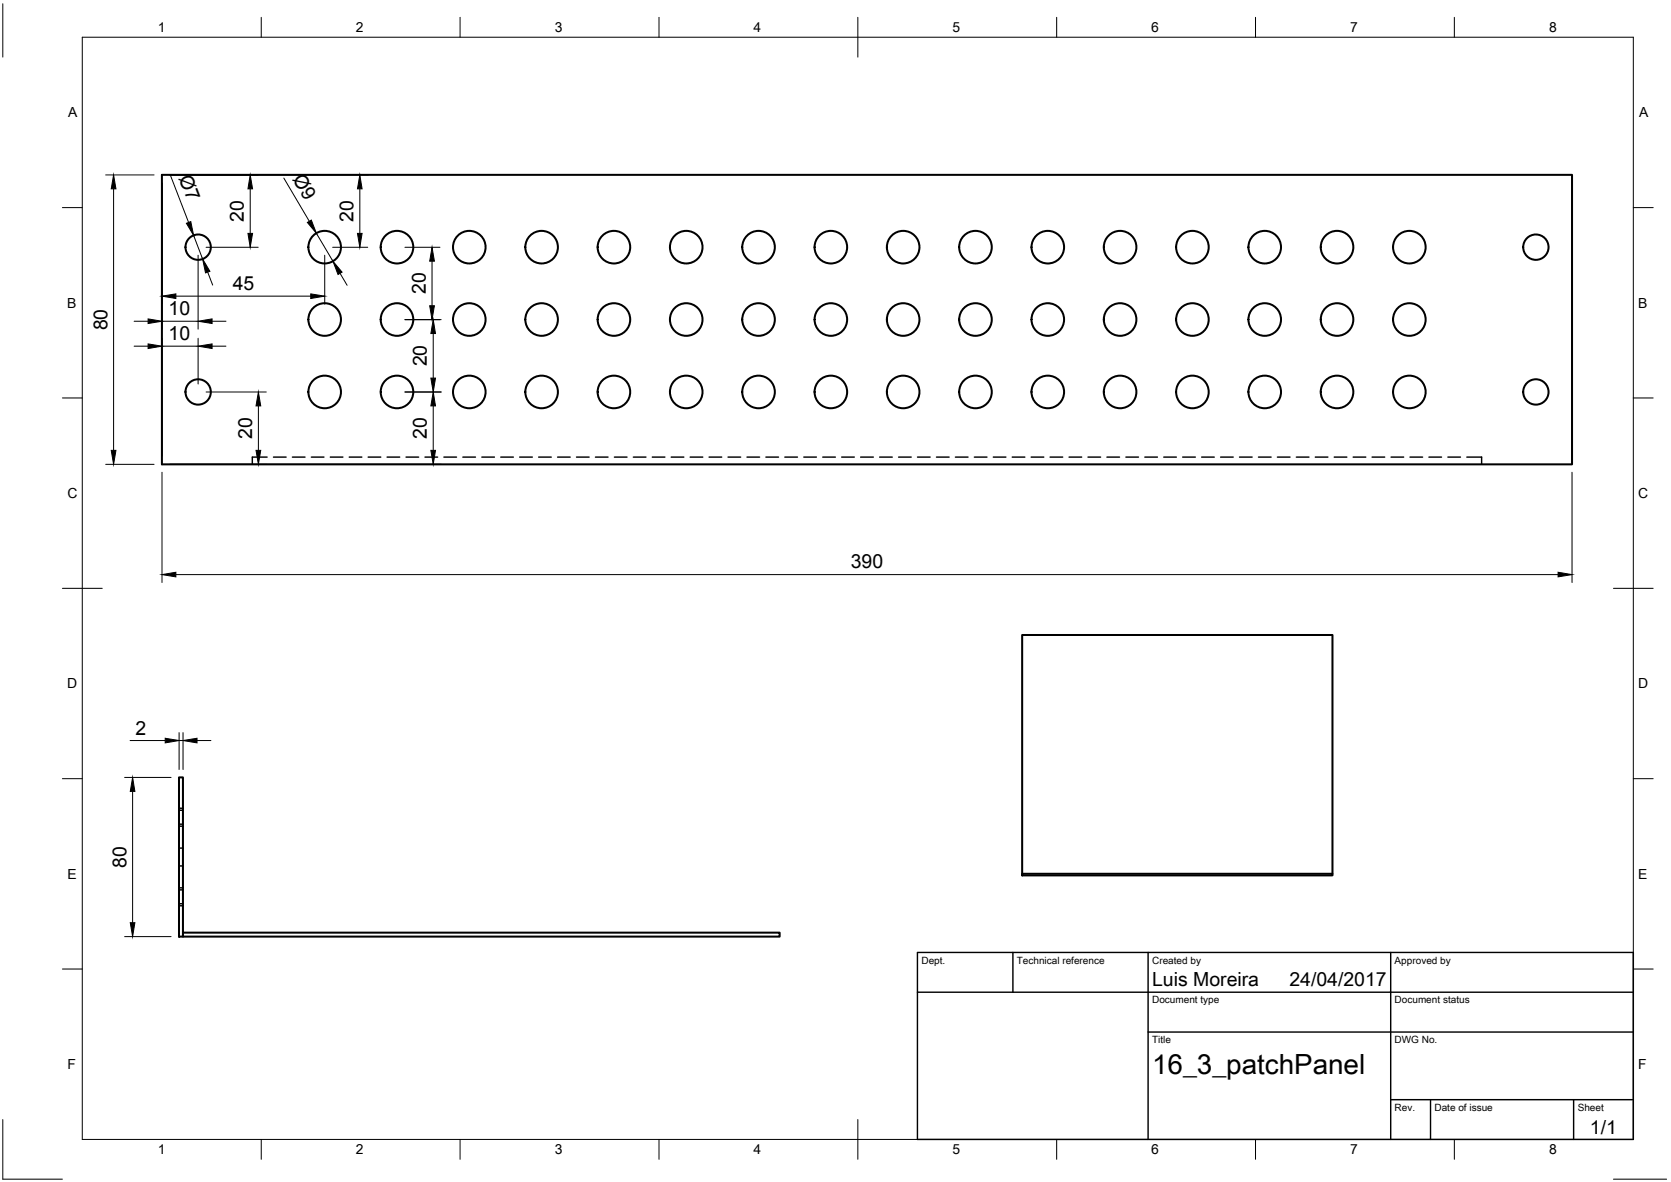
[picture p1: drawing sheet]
<svg xmlns="http://www.w3.org/2000/svg" width="420mm" height="297mm" viewBox="0 0 420 297" stroke-linecap="round" stroke-linejoin="round" font-family="sans-serif">
<!-- layer: Visible -->
<g fill="none" stroke="#000" stroke-width=".51">
<path d="M40.7 43.9h354.6v72.8h-354.6zM257 159.6h78v60.4h-78zM45 195.4h1v40h-1zM257 219.6h78M46 234.4h150v1h-150"/>
<circle cx="49.8" cy="62.1" r="3.2"/>
<circle cx="81.6" cy="62.1" r="4.1"/>
<circle cx="99.8" cy="62.1" r="4.1"/>
<circle cx="118" cy="62.1" r="4.1"/>
<circle cx="136.2" cy="62.1" r="4.1"/>
<circle cx="154.4" cy="62.1" r="4.1"/>
<circle cx="172.5" cy="62.1" r="4.1"/>
<circle cx="190.7" cy="62.1" r="4.1"/>
<circle cx="208.9" cy="62.1" r="4.1"/>
<circle cx="227.1" cy="62.1" r="4.1"/>
<circle cx="245.3" cy="62.1" r="4.1"/>
<circle cx="263.5" cy="62.1" r="4.1"/>
<circle cx="281.6" cy="62.1" r="4.1"/>
<circle cx="299.8" cy="62.1" r="4.1"/>
<circle cx="318" cy="62.1" r="4.1"/>
<circle cx="336.2" cy="62.1" r="4.1"/>
<circle cx="354.4" cy="62.1" r="4.1"/>
<circle cx="386.2" cy="62.1" r="3.2"/>
<circle cx="49.8" cy="98.5" r="3.2"/>
<circle cx="81.6" cy="80.3" r="4.1"/>
<circle cx="81.6" cy="98.5" r="4.1"/>
<circle cx="99.8" cy="80.3" r="4.1"/>
<circle cx="99.8" cy="98.5" r="4.1"/>
<circle cx="118" cy="98.5" r="4.1"/>
<circle cx="118" cy="80.3" r="4.1"/>
<circle cx="136.2" cy="98.5" r="4.1"/>
<circle cx="136.2" cy="80.3" r="4.1"/>
<circle cx="154.4" cy="98.5" r="4.1"/>
<circle cx="154.4" cy="80.3" r="4.1"/>
<circle cx="172.5" cy="80.3" r="4.1"/>
<circle cx="172.5" cy="98.5" r="4.1"/>
<circle cx="190.7" cy="98.5" r="4.1"/>
<circle cx="190.7" cy="80.3" r="4.1"/>
<circle cx="208.9" cy="80.3" r="4.1"/>
<circle cx="208.9" cy="98.5" r="4.1"/>
<circle cx="227.1" cy="80.3" r="4.1"/>
<circle cx="227.1" cy="98.5" r="4.1"/>
<circle cx="245.3" cy="98.5" r="4.1"/>
<circle cx="245.3" cy="80.3" r="4.1"/>
<circle cx="263.5" cy="80.3" r="4.1"/>
<circle cx="263.5" cy="98.5" r="4.1"/>
<circle cx="281.6" cy="80.3" r="4.1"/>
<circle cx="281.6" cy="98.5" r="4.1"/>
<circle cx="299.8" cy="98.5" r="4.1"/>
<circle cx="299.8" cy="80.3" r="4.1"/>
<circle cx="318" cy="80.3" r="4.1"/>
<circle cx="318" cy="98.5" r="4.1"/>
<circle cx="336.2" cy="80.3" r="4.1"/>
<circle cx="336.2" cy="98.5" r="4.1"/>
<circle cx="354.4" cy="80.3" r="4.1"/>
<circle cx="354.4" cy="98.5" r="4.1"/>
<circle cx="386.2" cy="98.5" r="3.2"/>
</g>
<!-- layer: Hidden -->
<g fill="none" stroke="#000" stroke-width=".36">
<path d="M67.2 114.9h-3.8v1.8M68.8 114.9h3.1M73.5 114.9h3.2M78.3 114.9h3.2M83 114.9h3.2M87.8 114.9h3.2M92.6 114.9h3.1M97.3 114.9h3.2M102.1 114.9h3.2M106.9 114.9h3.1M111.6 114.9h3.2M116.4 114.9h3.2"/>
<path d="M121.1 114.9h3.2M125.9 114.9h3.2M130.7 114.9h3.1M135.4 114.9h3.2M140.2 114.9h3.2M145 114.9h3.1M149.7 114.9h3.2M154.5 114.9h3.2M159.2 114.9h3.2M164 114.9h3.2M168.8 114.9h3.1M173.5 114.9h3.2"/>
<path d="M178.3 114.9h3.2M183.1 114.9h3.1M187.8 114.9h3.2M192.6 114.9h3.2M197.3 114.9h3.2M202.1 114.9h3.2M206.9 114.9h3.1M211.6 114.9h3.2M216.4 114.9h3.2M221.2 114.9h3.2M225.9 114.9h3.2M230.7 114.9h3.2"/>
<path d="M235.5 114.9h3.1M240.2 114.9h3.2M245 114.9h3.2M249.8 114.9h3.1M254.5 114.9h3.2M259.3 114.9h3.2M264 114.9h3.2M268.8 114.9h3.2M273.6 114.9h3.1M278.3 114.9h3.2M283.1 114.9h3.2M287.9 114.9h3.1"/>
<path d="M292.6 114.9h3.2M297.4 114.9h3.2M302.1 114.9h3.2M306.9 114.9h3.2M311.7 114.9h3.1M316.4 114.9h3.2M321.2 114.9h3.2M326 114.9h3.1M330.7 114.9h3.2M335.5 114.9h3.2M340.2 114.9h3.2M345 114.9h3.2"/>
<path d="M349.8 114.9h3.1M354.5 114.9h3.2M359.3 114.9h3.2M364.1 114.9h3.1M368.8 114.9h3.7v1.8M45 203.1h1M45 217.6h1M45 213.1h1M45 207.1h1M45 203.6h1M45 207.6h1M45 227.6h1"/>
<path d="M45 223.1h1M45 227.1h1M45 223.6h1"/>
</g>
<!-- layer: Border -->
<g fill="none" stroke="#000" stroke-width=".25">
<path d="M.7 1v13.4M20.7 9.4h390v276.9h-390zM65.7 4.4v5M115.7 4.4v5M165.7 4.4v5M215.7 4.4v10M265.7 4.4v5M315.7 4.4v5M365.7 4.4v5M15.7 52.2h5M410.7 52.2h5M15.7 100h5"/>
<path d="M410.7 100h5M15.7 147.8h10M405.7 147.8h10M15.7 195.7h5M410.7 195.7h5M15.7 243.5h5M410.7 243.5h5M.7 281.3v15h15M65.7 286.3v5M115.7 286.3v5M165.7 286.3v5M215.7 281.3v10"/>
<path d="M265.7 286.3v5M315.7 286.3v5M365.7 286.3v5M405.7 296.3h13.4"/>
</g>
<!-- layer: TitleBlock -->
<path d="M230.7 239.4h180v46.9h-180zM254.7 239.4v9.9M288.7 239.4v46.9M349.7 239.4v46.9M230.7 249.3h180M288.7 259.4h122M349.7 276.4h61M359.7 276.4v9.9M395.7 276.4v9.9" fill="none" stroke="#000" stroke-width=".36"/>
<!-- layer: Dimensions -->
<g fill="none" stroke="#000" stroke-width=".25">
<path d="M26.6 44h12.1M28.6 47.5v65.7M40.7 46v36.7M42.7 44h49.8M42.9 44.2l4.5 11.7M48.7 59.2l2.3 5.9M62.9 47.5v11.2M71.4 44.7l6.4 10.9M79.6 58.6l4.1 7.1M90.5 47.5v11.2M44.2 74.4h33.9M49.8 64.1v18.6"/>
<path d="M51.8 62.1h13.1M52.2 68.4l1.3 3.2M81.6 64.1v12.3M83.6 62.1h8.9M85.5 68.7l1.8 3M101.8 62.1h8.8M108.6 65.6v11.2M33.7 80.7h3.5M33.7 87h3.5M40.7 85v29.7M40.7 80.7h9.1M40.7 87h9.1"/>
<path d="M49.8 85v11.5M51.8 98.5h15.2M53.3 80.7h3.5M53.3 87h3.5M101.8 98.5h9.1M101.8 80.3h9.1M108.9 83.8v11.2M26.6 116.7h12.1M40.7 118.7v27.7M42.7 116.7h68.2M65 102v11.2M108.9 102v11.2"/>
<path d="M395.3 118.7v27.7M44.2 144.4h347.6M31.3 195.4h11.7M32.7 186.1h8.8M33.3 198.9v33M45 184.1v9.3M45 186.1h1M46 184.1v9.3M49.5 186.1h3.5M31.3 235.4h11.7"/>
</g>
<g fill="#000" stroke="#000" stroke-width=".25">
<path d="M28.6 44l.6 3.5h-1.2zM46.9 56.1l1.1-.4 .7 3.5zM62.3 58.7h1.2l-.6 3.4zM62.9 44l.6 3.5h-1.2zM77.3 55.9l1-.6 1.3 3.3zM89.9 58.7h1.1l-.5 3.4zM90.5 44l.5 3.5h-1.1zM40.7 74.4l3.5-.5v1.1zM51 65.1l1.8 3.1-1.1 .4zM78.1 73.9l3.5 .5-3.5 .6zM83.7 65.7l2.3 2.7-1 .6zM108.6 62.1l.6 3.5h-1.2z"/>
<path d="M108 76.8h1.2l-.6 3.5zM37.2 80.1l3.5 .6-3.5 .6zM37.2 86.4l3.5 .6-3.5 .6zM49.8 80.7l3.5-.6v1.2zM49.8 87l3.5-.6v1.2zM108.9 80.3l.6 3.5h-1.2zM108.3 95h1.2l-.6 3.5zM28 113.2h1.2l-.6 3.5zM65 98.5l.6 3.5h-1.2zM64.4 113.2h1.2l-.6 3.5zM108.9 98.5l.6 3.5h-1.2zM108.3 113.2h1.2l-.6 3.5z"/>
<path d="M40.7 144.4l3.5-.6v1.2zM391.8 143.8l3.5 .6-3.5 .6zM33.3 195.4l.6 3.5h-1.1zM41.5 185.5l3.5 .6-3.5 .6zM46 186.1l3.5-.6v1.2zM32.8 231.9h1.1l-.6 3.5z"/>
</g>
<text font-size="7" x="289.7" y="269.9">16_3_patchPanel</text>
<g font-size="4.9">
<text x="44.9" y="44.8" transform="rotate(69 44.9 44.8)">Ø7</text>
<text x="73.4" y="45" transform="rotate(59 73.4 45)">Ø9</text>
<text x="61.3" y="55.7" transform="rotate(-90 61.3 55.7)">20</text>
<text x="88.9" y="55.7" transform="rotate(-90 88.9 55.7)">20</text>
<text x="58.5" y="72.9">45</text>
<text x="107.1" y="73.9" transform="rotate(-90 107.1 73.9)">20</text>
<text x="27" y="83" transform="rotate(-90 27 83)">80</text>
<text x="42.4" y="79.2">10</text>
<text x="42.4" y="85.4">10</text>
<text x="107.4" y="92.1" transform="rotate(-90 107.4 92.1)">20</text>
<text x="63.4" y="110.3" transform="rotate(-90 63.4 110.3)">20</text>
<text x="107.4" y="110.3" transform="rotate(-90 107.4 110.3)">20</text>
<text x="213.9" y="142.8">390</text>
<text x="34.1" y="184.6">2</text>
<text x="31.8" y="218.1" transform="rotate(-90 31.8 218.1)">80</text>
<text x="289.7" y="247.8">Luis Moreira</text>
<text x="324.2" y="247.8">24/04/2017</text>
<text x="399.8" y="284.9">1/1</text>
</g>
<g font-size="3.5">
<text x="39.7" y="8.1">1</text>
<text x="89.5" y="8.1">2</text>
<text x="139.5" y="8.1">3</text>
<text x="189.4" y="8.1">4</text>
<text x="239.5" y="8.1">5</text>
<text x="289.4" y="8.1">6</text>
<text x="339.5" y="8.1">7</text>
<text x="389.5" y="8.1">8</text>
<text x="17.1" y="29.5">A</text>
<text x="412.1" y="29.5">A</text>
<text x="16.9" y="77.3">B</text>
<text x="411.9" y="77.3">B</text>
<text x="16.9" y="125.2">C</text>
<text x="411.9" y="125.2">C</text>
<text x="16.9" y="173">D</text>
<text x="411.9" y="173">D</text>
<text x="16.9" y="220.9">E</text>
<text x="411.9" y="220.9">E</text>
<text x="16.9" y="268.7">F</text>
<text x="411.9" y="268.7">F</text>
<text x="39.7" y="290.1">1</text>
<text x="89.5" y="290.1">2</text>
<text x="139.5" y="290.1">3</text>
<text x="189.4" y="290.1">4</text>
<text x="239.5" y="290.1">5</text>
<text x="289.4" y="290.1">6</text>
<text x="339.5" y="290.1">7</text>
<text x="389.5" y="290.1">8</text>
</g>
<g font-size="2.5">
<text x="231.7" y="242.1">Dept.</text>
<text x="255.7" y="242.1">Technical reference</text>
<text x="289.7" y="242.1">Created by</text>
<text x="350.7" y="242.1">Approved by</text>
<text x="289.7" y="252.1">Document type</text>
<text x="350.7" y="252.1">Document status</text>
<text x="289.7" y="262.1">Title</text>
<text x="350.7" y="262.1">DWG No.</text>
<text x="350.7" y="279.1">Rev.</text>
<text x="360.7" y="279.1">Date of issue</text>
<text x="396.7" y="279.1">Sheet</text>
</g>
</svg>
